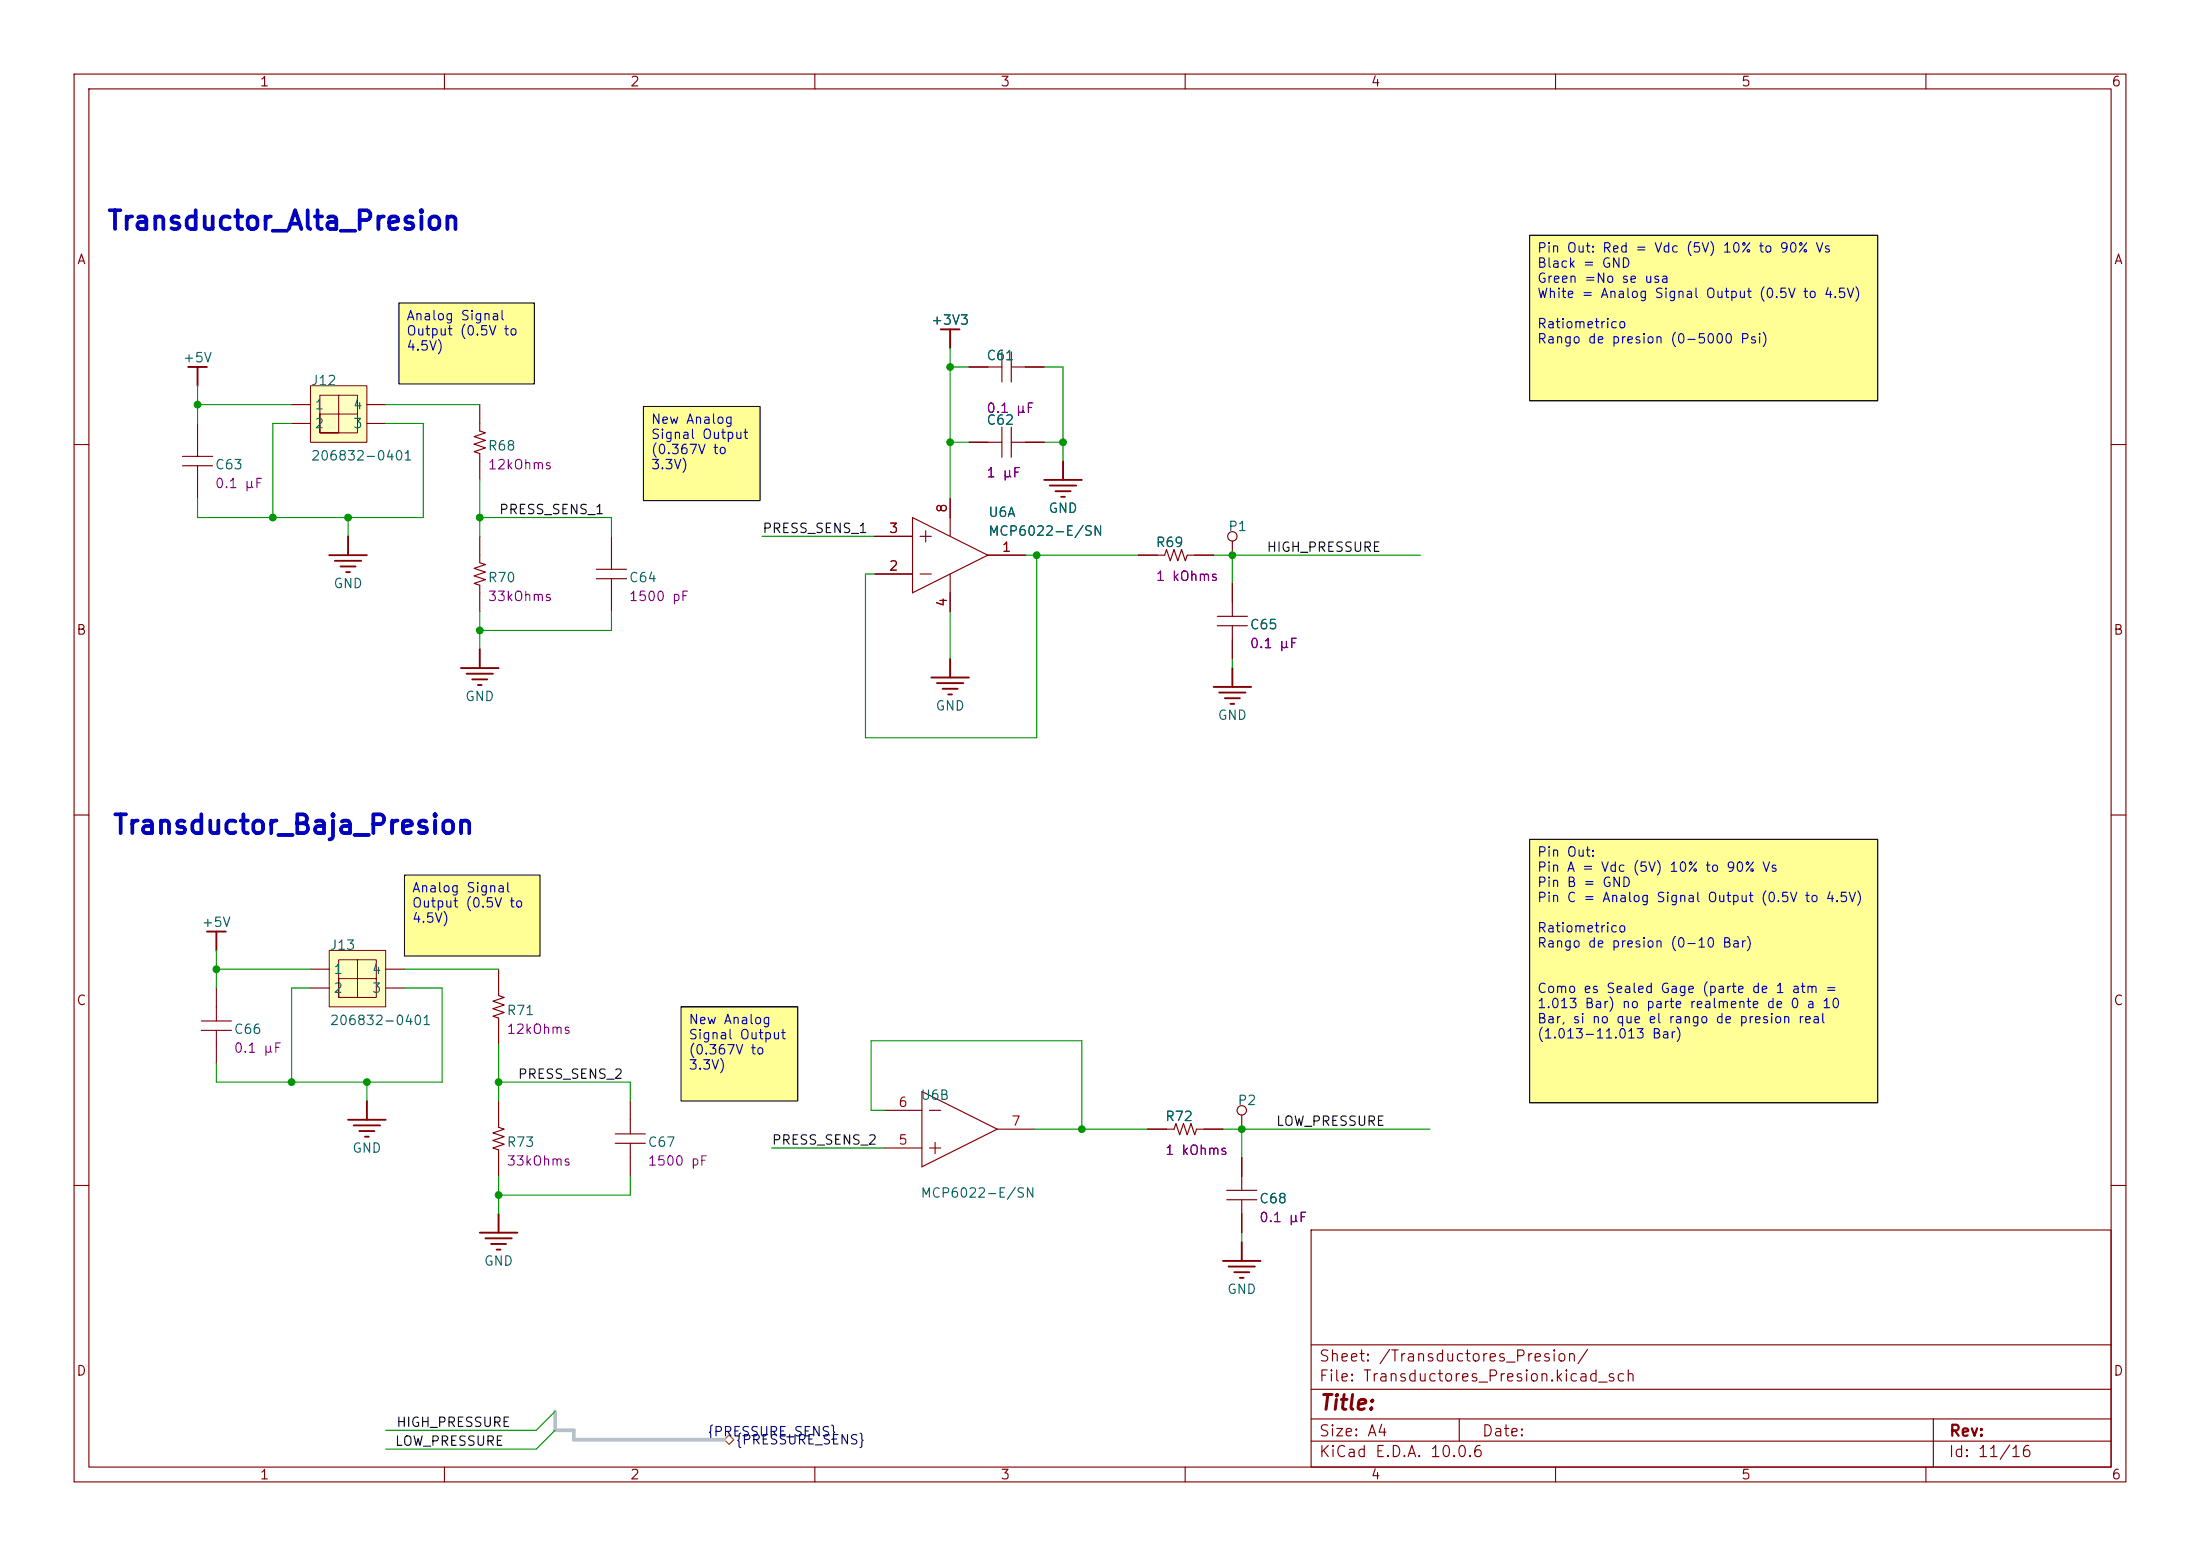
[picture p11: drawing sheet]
<svg xmlns="http://www.w3.org/2000/svg" width="297mm" height="210mm" viewBox="0 0 297 210" stroke-linecap="round" stroke-linejoin="round" font-family="sans-serif">
<g fill="none" stroke="#840000" stroke-width=".15">
<path d="M10 10h277v190h-277zM12 12h273v186h-273zM60 10v2M110 10v2M160 10v2M210 10v2M260 10v2M10 60h2M285 60h2M10 110h2M285 110h2M10 160h2"/>
<path d="M177 166h108v32h-108zM285 160h2M60 198v2M110 198v2M160 198v2M177 194.5h108M177 191.5h108M177 187.5h108M177 181.5h108M197 191.5v3M210 198v2M260 198v2"/>
<path d="M261 191.5v6.5"/>
</g>
<g fill="#ffff96">
<path d="M54.6 118.1h18.3v10.9h-18.3z"/>
<path d="M206.5 31.8h47v22.3h-47z"/>
<path d="M206.5 113.3h47v35.5h-47z"/>
<path d="M53.8 40.9h18.3v10.9h-18.3z"/>
<path d="M86.9 54.9h15.7v12.7h-15.7z"/>
<path d="M91.9 135.9h15.8v12.7h-15.8z"/>
</g>
<path d="M41.9 52.1h7.6v7.6h-7.6z" fill="#ffffc2"/>
<path d="M41.9 52.1h7.6v7.6h-7.6z" fill="none" stroke="#800000" stroke-width=".14"/>
<path d="M45.7 53.3v5.1h-2.5v-2.5h5.1v2.5h-5.1v-5.1h5.1v2.6" fill="none" stroke="#840000" stroke-width=".14"/>
<g fill="none" stroke="#840000" stroke-width=".15">
<path d="M26.7 57.2v4.4M39.4 54.6h2.5M39.4 57.2h2.5M49.5 54.6h2.6M49.5 57.2h2.6M24.6 62.9h4.1M24.6 61.6h4.1M26.7 62.9v4.4M27.2 139.1h4M27.2 137.8h4M29.2 133.4v4.4M29.2 139.1v4.4"/>
<path d="M67.3 130.8v3.6l.8 .2-1.6 .5 1.6 .5-1.6 .5 1.6 .6-1.6 .5 .8 .2v3.6M67.3 148.6v3.5l.8 .3-1.6 .5 1.6 .5-1.6 .5 1.6 .5-1.6 .5 .8 .3v3.6M167.6 156.2v4.5M165.6 161.9h4.1M165.6 160.7h4.1M167.6 161.9v4.5"/>
</g>
<g fill="none" stroke="#840000" stroke-width=".25">
<path d="M25.4 49.5h2.5M26.7 49.5v2.6M125.7 91.4h5.1M126.5 92.2h3.5M127.3 93h2M128 93.7h.5M128.3 88.9v2.5M64.8 166.4h5M65.5 167.1h3.6M66.3 167.9h2M67.1 168.7h.5M67.3 163.8v2.6"/>
<path d="M165.1 170.2h5.1M165.9 170.9h3.5M166.6 171.7h2.1M167.4 172.5h.5M167.6 167.6v2.6"/>
</g>
<path d="M44.4 128.3h7.7v7.6h-7.7z" fill="#ffffc2"/>
<path d="M44.4 128.3h7.7v7.6h-7.7z" fill="none" stroke="#800000" stroke-width=".14"/>
<path d="M48.3 129.5v5.1h-2.6v-2.5h5.1v2.5h-5.1v-5.1h5.1v2.6" fill="none" stroke="#840000" stroke-width=".14"/>
<g fill="none" stroke="#840000" stroke-width=".15">
<path d="M64.8 54.6v3.6l.7 .2-1.5 .5 1.5 .5-1.5 .5 1.5 .6-1.5 .5 .8 .2v3.6M130.8 49.5h4.5M130.8 59.7h4.5M135.3 47.5v4.1M135.3 57.7v4M136.5 49.5h4.5M136.5 47.5v4.1M136.5 57.7v4M136.5 59.7h4.5M64.8 72.4v3.5l.7 .3-1.5 .5 1.5 .5-1.5 .5 1.5 .5-1.5 .5 .8 .3v3.6M80.5 78.1h4.1M80.5 76.8h4.1"/>
<path d="M82.5 72.4v4.4M82.5 78.1v4.5M118.1 72.4h5.1M118.1 77.5h5.1M123.2 69.9l10.1 5-10.1 5.1zM124.2 72.4h1.5M124.2 77.5h1.5M125 71.6v1.6M128.3 67.3v5.1M128.3 77.5v5.1M133.3 74.9h5.1M153.7 74.9h3.5l.3-.7 .5 1.5 .5-1.5 .5 1.5 .5-1.5 .5 1.5 .3-.8h3.5"/>
<path d="M166.4 73v1.9M166.4 78.7v4.5M164.3 84.5h4.1M164.3 83.2h4.1M166.4 84.5v4.4M41.9 130.8h2.5M41.9 133.4h2.5M52.1 130.8h2.5M52.1 133.4h2.5M83.1 154.3h4M83.1 153h4M85.1 148.6v4.4"/>
<path d="M85.1 154.3v4.5M119.4 154.9h5.1M119.4 149.9h5.1M124.5 147.3l10.1 5.1-10.1 5.1zM125.5 154.9h1.5M125.5 149.9h1.5M126.2 154.2v1.5M134.6 152.4h5.1M154.9 152.4h3.6l.2-.8 .6 1.6 .5-1.6 .5 1.6 .5-1.6 .5 1.6 .2-.8h3.6M167.6 150.5v1.9M167.6 156.2v2.6M167.6 163.8v2.6"/>
<circle cx="166.4" cy="72.4" r=".63"/>
<circle cx="167.6" cy="149.9" r=".63"/>
</g>
<g fill="none" stroke="#840000" stroke-width=".25">
<path d="M127 44.5h2.5M128.3 44.5v2.5M44.4 74.9h5.1M45.2 75.7h3.6M46 76.5h2M46.7 77.2h.5M47 72.4v2.5M141 64.8h5M141.7 65.5h3.6M142.5 66.3h2M143.3 67.1h.5M143.5 62.2v2.6"/>
<path d="M62.2 90.2h5.1M63 90.9h3.5M63.8 91.7h2M64.5 92.5h.5M64.8 87.6v2.6M163.8 92.7h5.1M164.6 93.5h3.5M165.4 94.2h2M166.1 95h.5M166.4 90.2v2.5M27.9 125.7h2.6M29.2 125.7v2.6"/>
<path d="M47 151.1h5.1M47.8 151.9h3.5M48.5 152.7h2M49.3 153.4h.5M49.5 148.6v2.5"/>
</g>
<path d="M97.8 194.3l.6-.6 .7 .6-.7 .6z" fill="none" stroke="#725600" stroke-width=".15"/>
<path d="M74.9 190.5v2.5h2.6v1.3h20.3" fill="none" stroke="#adbce7" stroke-width=".51"/>
<g fill="none" stroke="#009600" stroke-width=".15">
<path d="M26.7 52.1v5.1M26.7 54.6h12.7M39.4 57.2h-2.6v12.7M52.1 57.2h5v12.7h-30.4v-2.6M52.1 54.6h12.7M128.3 59.7h2.5M128.3 49.5h2.5M128.3 47v20.3M141 59.7h2.5M141 49.5h2.5v12.7M47 69.9v2.5M64.8 69.9h17.7v2.5"/>
<path d="M64.8 64.8v7.6M102.9 72.4h15.2M138.4 74.9h15.3M140 74.9v24.7h-23.2v-22.1h1.3M163.8 74.9h28M166.4 74.9v3.8M64.8 82.6v5M82.5 82.6v2.5h-17.7M128.3 82.6v6.3M166.4 88.9v1.3M29.2 130.8h12.7M29.2 128.3v5.1"/>
<path d="M41.9 133.4h-2.5v12.7M54.6 130.8h12.7M54.6 133.4h5.1v12.7h-30.5v-2.6M49.5 146.1v2.5M67.3 146.1h17.8v2.5M67.3 141v7.6M67.3 158.8v5M85.1 158.8v2.5h-17.8M104.1 154.9h15.3M119.4 149.9h-1.8v-9.4h28.4v11.9M139.7 152.4h15.2M165.1 152.4h27.9"/>
<path d="M167.6 152.4v3.8M167.6 166.4v1.2M74.9 193l-2.5 2.6h-20.3M74.9 190.5l-2.5 2.5h-20.3"/>
</g>
<path d="M206.5 31.8h47v22.3h-47zM53.8 40.9h18.3v10.9h-18.3zM86.9 54.9h15.7v12.7h-15.7zM54.6 118.1h18.3v10.9h-18.3zM206.5 113.3h47v35.5h-47zM91.9 135.9h15.8v12.7h-15.8z" fill="none" stroke="#000" stroke-width=".15"/>
<g fill="#009600" stroke="#009600" stroke-width=".14">
<circle cx="26.7" cy="54.6" r=".46"/>
<circle cx="36.8" cy="69.9" r=".46"/>
<circle cx="47" cy="69.9" r=".46"/>
<circle cx="166.4" cy="74.9" r=".46"/>
<circle cx="146" cy="152.4" r=".46"/>
<circle cx="143.5" cy="59.7" r=".46"/>
<circle cx="167.6" cy="152.4" r=".46"/>
<circle cx="29.2" cy="130.8" r=".46"/>
<circle cx="67.3" cy="146.1" r=".46"/>
<circle cx="39.4" cy="146.1" r=".46"/>
<circle cx="67.3" cy="161.3" r=".46"/>
<circle cx="49.5" cy="146.1" r=".46"/>
<circle cx="64.8" cy="85.1" r=".46"/>
<circle cx="64.8" cy="69.9" r=".46"/>
<circle cx="128.3" cy="59.7" r=".46"/>
<circle cx="140" cy="74.9" r=".46"/>
<circle cx="128.3" cy="49.5" r=".46"/>
</g>
<g font-size="2.5" fill="#0000c2">
<text x="14.3" y="31.7">Transductor_Alta_Presion</text>
<text x="15.1" y="113.2">Transductor_Baja_Presion</text>
</g>
<text font-size="2" fill="#840000" x="178" y="190.8">Title:</text>
<g font-size="1.5" fill="#840000">
<text x="178" y="184.1">Sheet: /Transductores_Presion/</text>
<text x="178" y="186.8">File: Transductores_Presion.kicad_sch</text>
<text x="178" y="197">KiCad E.D.A. 10.0.6</text>
<text x="178" y="194.2">Size: A4</text>
<text x="200" y="194.2">Date:</text>
<text x="263" y="197">Id: 11/16</text>
<text x="263" y="194.2">Rev:</text>
</g>
<g font-size="1.3" fill="#840000">
<text x="35" y="12">1</text>
<text x="85" y="12">2</text>
<text x="135" y="12">3</text>
<text x="185" y="12">4</text>
<text x="235" y="12">5</text>
<text x="285" y="12">6</text>
<text x="10.3" y="36">A</text>
<text x="285.3" y="36">A</text>
<text x="10.2" y="86">B</text>
<text x="285.2" y="86">B</text>
<text x="10.2" y="136">C</text>
<text x="285.2" y="136">C</text>
<text x="10.2" y="186">D</text>
<text x="285.2" y="186">D</text>
<text x="35" y="200">1</text>
<text x="85" y="200">2</text>
<text x="135" y="200">3</text>
<text x="185" y="200">4</text>
<text x="235" y="200">5</text>
<text x="285" y="200">6</text>
</g>
<g font-size="1.3" fill="#0000c2">
<text x="207.4" y="34.4">Pin Out: Red = Vdc (5V) 10% to 90% Vs</text>
<text x="207.4" y="36.5">Black = GND</text>
<text x="207.4" y="38.5">Green =No se usa</text>
<text x="207.4" y="40.5">White = Analog Signal Output (0.5V to 4.5V)</text>
<text x="54.8" y="43.6">Analog Signal</text>
<text x="54.8" y="45.6">Output (0.5V to</text>
<text x="54.8" y="47.6">4.5V)</text>
<text x="207.4" y="44.6">Ratiometrico</text>
<text x="207.4" y="46.7">Rango de presion (0-5000 Psi)</text>
<text x="87.8" y="57.5">New Analog</text>
<text x="87.8" y="59.6">Signal Output</text>
<text x="87.8" y="61.6">(0.367V to</text>
<text x="87.8" y="63.7">3.3V)</text>
<text x="207.4" y="115.9">Pin Out:</text>
<text x="207.4" y="118">Pin A = Vdc (5V) 10% to 90% Vs</text>
<text x="55.5" y="120.8">Analog Signal</text>
<text x="55.5" y="122.8">Output (0.5V to</text>
<text x="55.5" y="124.9">4.5V)</text>
<text x="207.4" y="120">Pin B = GND</text>
<text x="207.4" y="122.1">Pin C = Analog Signal Output (0.5V to 4.5V)</text>
<text x="207.4" y="126.2">Ratiometrico</text>
<text x="207.4" y="128.2">Rango de presion (0-10 Bar)</text>
<text x="207.4" y="134.3">Como es Sealed Gage (parte de 1 atm =</text>
<text x="207.4" y="136.4">1.013 Bar) no parte realmente de 0 a 10</text>
<text x="92.9" y="138.5">New Analog</text>
<text x="92.9" y="140.6">Signal Output</text>
<text x="92.9" y="142.6">(0.367V to</text>
<text x="207.4" y="138.4">Bar, si no que el rango de presion real</text>
<text x="207.4" y="140.5">(1.013-11.013 Bar)</text>
<text x="92.9" y="144.7">3.3V)</text>
</g>
<g font-size="1.3" fill="#006464">
<text x="125.6" y="44.1">+3V3</text>
<text x="24.6" y="49.2">+5V</text>
<text x="41.9" y="52.3">J12</text>
<text x="133.1" y="48.9">C61</text>
<text x="42.4" y="55.6">1</text>
<text x="42.4" y="58.1">2</text>
<text x="47.6" y="58.1">3</text>
<text x="47.6" y="55.6">4</text>
<text x="133.1" y="57.6">C62</text>
<text x="28.9" y="63.7">C63</text>
<text x="41.9" y="62.5">206832-0401</text>
<text x="65.8" y="61.1">R68</text>
<text x="133.3" y="70.1">U6A</text>
<text x="141.4" y="69.5">GND</text>
<text x="165.7" y="72">P1</text>
<text x="133.3" y="72.6">MCP6022-E/SN</text>
<text x="155.9" y="74.2">R69</text>
<text x="44.9" y="79.7">GND</text>
<text x="65.8" y="78.9">R70</text>
<text x="84.8" y="78.9">C64</text>
<text x="168.6" y="85.3">C65</text>
<text x="62.7" y="94.9">GND</text>
<text x="126.2" y="96.2">GND</text>
<text x="164.3" y="97.5">GND</text>
<text x="27.1" y="125.4">+5V</text>
<text x="44.4" y="128.5">J13</text>
<text x="44.9" y="131.8">1</text>
<text x="50.1" y="131.8">4</text>
<text x="44.9" y="134.3">2</text>
<text x="50.1" y="134.3">3</text>
<text x="68.3" y="137.3">R71</text>
<text x="31.5" y="139.9">C66</text>
<text x="44.4" y="138.7">206832-0401</text>
<text x="124.2" y="148.8">U6B</text>
<text x="167" y="149.5">P2</text>
<text x="47.5" y="155.9">GND</text>
<text x="68.3" y="155.1">R73</text>
<text x="87.4" y="155.1">C67</text>
<text x="157.2" y="151.6">R72</text>
<text x="124.2" y="162">MCP6022-E/SN</text>
<text x="169.9" y="162.7">C68</text>
<text x="65.2" y="171.1">GND</text>
<text x="165.6" y="175">GND</text>
</g>
<g font-size="1.3" fill="#840084">
<text x="133.1" y="56">0.1 µF</text>
<text x="65.8" y="63.7">12kOhms</text>
<text x="133.1" y="64.8">1 µF</text>
<text x="28.9" y="66.2">0.1 µF</text>
<text x="65.8" y="81.4">33kOhms</text>
<text x="84.8" y="81.4">1500 pF</text>
<text x="155.9" y="78.7">1 kOhms</text>
<text x="168.6" y="87.8">0.1 µF</text>
<text x="31.5" y="142.4">0.1 µF</text>
<text x="68.3" y="139.9">12kOhms</text>
<text x="68.3" y="157.6">33kOhms</text>
<text x="87.4" y="157.6">1500 pF</text>
<text x="157.2" y="156.2">1 kOhms</text>
<text x="169.9" y="165.3">0.1 µF</text>
</g>
<g font-size="1.3" fill="#0f0f0f">
<text x="67.3" y="69.7">PRESS_SENS_1</text>
<text x="102.8" y="72.3">PRESS_SENS_1</text>
<text x="170.9" y="74.8">HIGH_PRESSURE</text>
<text x="69.8" y="145.9">PRESS_SENS_2</text>
<text x="104.1" y="154.8">PRESS_SENS_2</text>
<text x="172.2" y="152.3">LOW_PRESSURE</text>
<text x="53.2" y="195.5">LOW_PRESSURE</text>
<text x="53.4" y="192.9">HIGH_PRESSURE</text>
</g>
<g font-size="1.3" fill="#a90000">
<text x="128.1" y="69.3" transform="rotate(-90 128.1 69.3)">8</text>
<text x="119.9" y="77.3">2</text>
<text x="119.9" y="72.3">3</text>
<text x="135.2" y="74.8">1</text>
<text x="128.1" y="82" transform="rotate(-90 128.1 82)">4</text>
<text x="121.2" y="149.7">6</text>
<text x="121.2" y="154.8">5</text>
<text x="136.4" y="152.3">7</text>
</g>
<g font-size="1.3" fill="#000084">
<text x="95.4" y="194.2">{PRESSURE_SENS}</text>
<text x="99.2" y="195.3">{PRESSURE_SENS}</text>
</g>
</svg>
